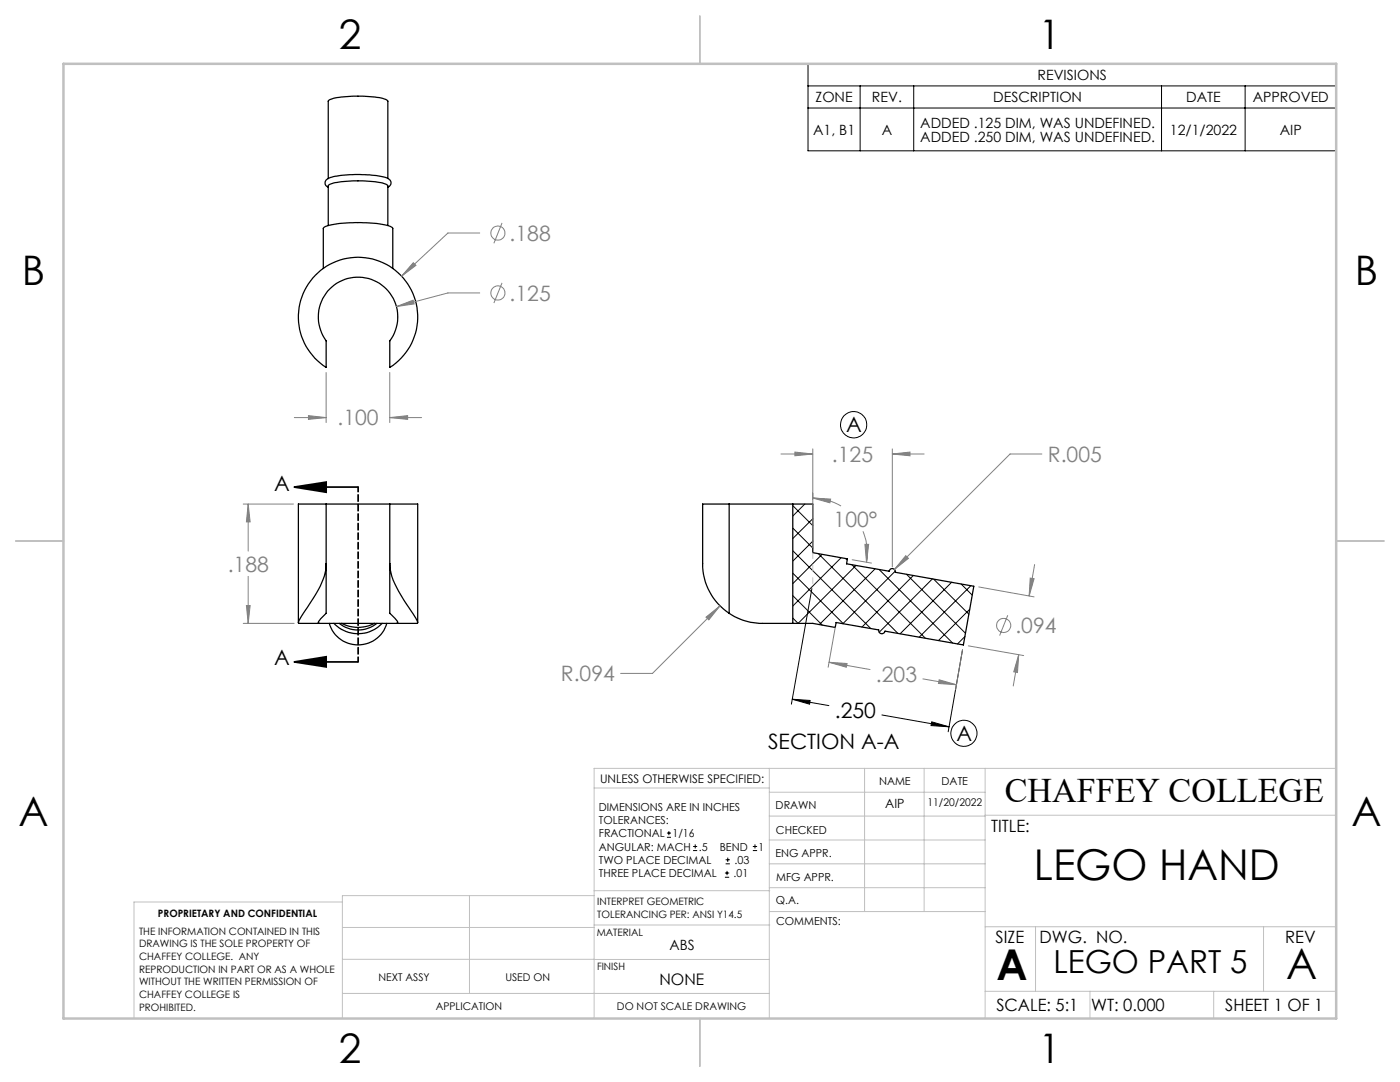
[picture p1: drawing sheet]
<svg xmlns="http://www.w3.org/2000/svg" width="279mm" height="216mm" viewBox="0 0 279 216" stroke-linecap="round" stroke-linejoin="round" font-family="sans-serif">
<g fill="none" stroke="#000" stroke-width=".25">
<path d="M65.5 37.4a.95 .95 0 0 1-.6-1 .95 .95 0 0 1 .8-.9 24.4 24.4 0 0 1 11.5 0 .97 .97 0 0 1 .8 .8 .97 .97 0 0 1-.6 1.1M77.4 35.6v-15.4a3.2 3.2 0 0 0-2.5-.8 24.6 24.6 0 0 0-9 .5l-.4 .2v15.5M62.9 54.9a11.9 11.9 0 0 1 17.8 .9 11.9 11.9 0 0 1-2.9 17.5v-5.3a7.9 7.9 0 0 0-1-10.6 7.9 7.9 0 0 0-10.7 0 7.9 7.9 0 0 0-1 10.6v5.3a11.9 11.9 0 0 1-2.2-18.4zM64.5 53.6v-8a1.31 1.31 0 0 1 1.3-.7 28.6 28.6 0 0 1 12.1 .3l.5 .4v8M65.5 45v-7.9a2.76 2.76 0 0 1 2.1-.8 24.4 24.4 0 0 1 9.4 .5l.4 .2v8M65.1 112.5a13.3 13.3 0 0 1-2.9 7.4l-1.7 2.5a3.2 3.2 0 0 0-.9 2h4.1M65.1 112.5v9a1.16 1.16 0 0 1-.6 1.5 2.05 2.05 0 0 0-1 1.3l.2 .1M65.1 100.6h-5.6v23.6M65.1 100.6h12.7M65.1 100.6v11.9M77.8 112.5a11.8 11.8 0 0 0 2.4 6.5l1.9 3a4.8 4.8 0 0 1 1.2 2.4h-4.1M77.8 100.6h5.6v23.6"/>
<path d="M77.8 112.5v9.9a4.4 4.4 0 0 1 1.6 1.9l-.2 .1M77.8 100.6v11.9M145.5 100.6h12.7M145.5 100.6h-5.3v11.9a11.9 11.9 0 0 0 5.3 9.9M145.5 100.6v21.8M158.2 100.6h4v9.7l6.9 1.2-.2 1 8.5 1.5a.63 .63 0 0 1 .8-.5 .63 .63 0 0 1 .5 .7l15.6 2.8-2 11.7-15.7-2.8a.65 .65 0 0 1-.7 .5 .65 .65 0 0 1-.5-.7l-8.5-1.5-.2 1-4.5-.8h-4M158.2 100.6v23.8M63.7 124.4h15.5M65.7 124.4a6 6 0 0 0 5.8 4.3 6 6 0 0 0 5.7-4.3M66.6 124.4a6.6 6.6 0 0 0 9.7 0M67.7 124.4a6.1 6.1 0 0 0 7.5 0M68.2 124.4a7 7 0 0 0 6.5 0"/>
<path d="M145.5 122.4a12.8 12.8 0 0 0 8.3 2h4.4"/>
</g>
<g fill="none" stroke="#000" stroke-width=".2">
<path d="M161.3 12.7h105.4v17.4h-105.4zM161.3 17.1h105.4M171.7 17.1v13M182.4 17.1v13M231.8 17.1v13M248.5 17.1v13M161.3 21.6h105.4M158.2 118.9l5.9 5.8M158.2 114.4l10.1 10.1M158.2 109.9l15.6 15.5M158.2 105.4l4 4M158.2 100.9l4 4"/>
<path d="M160.6 100.6l-2.4 2.4M162 117.4l-4.1 23.1M162.2 103.5l-4 4M162.2 108l-4 4M163.3 110.5l15.9 15.9M164 110.6l-5.8 5.9M167.9 111.3l-9.7 9.6M168.8 111.4l.3 .3M170 112.7l14.7 14.7M170.9 112.8l-11.6 11.6-1.1-1.1M174.7 113.5l-11.2 11.1M175.4 113.6l14.7 14.7"/>
<path d="M178.7 113.9l-10.5 10.6M180.9 114.6l11.8 11.8M182.3 114.8l-10.3 10.3M186.1 115.5l-10.6 10.7M186.3 115.6l7.1 7M189.9 116.2l-10.3 10.3M191.8 116.5l2.2 2.2M193.7 116.9l-10.3 10.2M158.1 139.5l7.3 1.3M158.1 139.5l3.6 .3-.1 .7zM192.1 129.7l-2.9 16.3M192.6 127l-1.5 1.5"/>
<path d="M193.5 121.6l-6.2 6.2M176 142.7l13.4 2.3M185.9 144l3.5 1-3.6-.2zM133.1 167.1h.8M133.1 166.2h.8M133.5 165.8v.9M138.3 169.7h.8M138.3 168.9h.8M138.7 168.5v.8M144.7 175h.8M144.7 174.2h.8M144.8 172.4h.9"/>
<path d="M144.8 171.6h.9M145.1 173.8v.8M145.2 171.1v.9M150.2 169.7h.9M150.2 168.9h.9M150.7 168.5v.8"/>
<circle cx="170.3" cy="84.8" r="2.63"/>
<circle cx="192.4" cy="146.3" r="2.61"/>
</g>
<g fill="none" stroke="#808080" stroke-width=".2">
<path d="M82.5 52.4l.5 .6-2.8 2.1zM95.7 46.5h-6.3l-9.2 8.6M95.7 58.5h-6.3l-10.3 2.7M100.2 44.5l-1.6 4M100.2 56.4l-1.6 4.1M65.1 74.3v10M77.8 74.3v10M79.1 61.2l3.3-1.3 .3 .7zM58.7 83.3h6.4M61.6 82.9l3.5 .4-3.5 .4zM77.8 83.3l3.6-.4v.8zM77.8 83.3h6.3"/>
<path d="M155.9 90.6h6.3M158.6 90.2l3.6 .4-3.6 .3zM162.2 99.4l3.6 .2-.2 .7zM162.2 99.4a11.3 11.3 0 0 1 5.7 1.6M162.2 89.6v19.7M178.1 90.6l3.5-.4v.7zM178.1 90.6h6.3M178.1 89.6v23.5M207.9 90.6h-6.3l-23.1 23M48.5 100.6h10.1M49.5 100.6l.4 3.5h-.7zM49.5 100.6v9.4"/>
<path d="M49.5 115v9.4M170.1 111.7l3.8 .7M172.2 106a10.8 10.8 0 0 1 .7 6.2M172.6 108.6h.8l-.5 3.6zM180.8 110.9l.5 .5-2.8 2.2zM195.3 117.1l11.1 2M205.6 115.4l.8 .1-1 3.4zM206.5 112.6l-1.1 6.3M48.5 124.4h10.2M49.2 120.8h.7l-.4 3.6zM140.9 123.2l2.8-2.3-2.2 2.8zM143.7 120.9l-13.5 13.5h-6.3"/>
<path d="M165.5 132.2l8.1 1.4M165.5 132.2l3.6 .2-.2 .7zM166.7 125.2l-1.4 7.9M184.2 135.5l6.7 1.1M187.4 135.6l3.5 1-3.6-.2zM192.1 129.7l-1.4 7.9M193.3 128.9l11 1.9M201.1 122.8l-1.6 4M203.3 130.6l-.2 3.6-.8-.1zM203.3 130.6l-1.1 6.3"/>
<circle cx="99.4" cy="46.5" r="1.41"/>
<circle cx="99.4" cy="58.5" r="1.41"/>
<circle cx="200.3" cy="124.8" r="1.42"/>
</g>
<path d="M58.7 97.2l6.4-1v2zM58.7 97.2h12.7M58.7 132.1l6.4-1v2zM58.7 132.1h12.7" fill="none" stroke="#000" stroke-width=".35"/>
<path d="M71.5 97.2v34.8" fill="none" stroke="#000" stroke-width=".35" stroke-dasharray="1.3 .6" stroke-dashoffset=".3"/>
<path d="M162.2 110.3v6.1" fill="none" stroke="#c0c0c0" stroke-width=".2" stroke-dasharray="15.2 1.3 1.3 1.3" stroke-dashoffset="14.1"/>
<g fill="none" stroke="#c0c0c0" stroke-width=".2">
<path d="M118.6 157.2h34.9M153.5 153.3v49.9M153.5 158.1h43.1M172.5 153.3v28.6M184.4 153.3v28.6M196.6 153.3v49.9M266.7 153.3h-148.1v49.9M68.3 180h-41.6v23.2M93.7 178.7v19.5M118.6 178.7h-50.3v24.5M118.6 177.7h35M153.5 167.6h43.1"/>
<path d="M153.5 162.8h43.1M153.5 172.4h43.1M153.5 177.1h43.1M196.6 162.7h70.1M68.3 198.2h85.2M68.3 191.4l85.2 .1M68.3 185.1h50.3M118.6 184.6h35M153.6 181.9h43M196.6 197.8h70.1M196.6 184.9h70.1M206.7 184.9v12.9"/>
<path d="M217.5 197.8v5.4M242.2 197.8v5.4M252.2 184.9v12.9"/>
</g>
<path d="M139.7 3.2v9.5M3.1 107.9h9.6M266.7 107.9h9.5M139.7 203.2v9.6" fill="none" stroke="#c0c0c0" stroke-width=".25"/>
<path d="M12.7 12.7h254v190.5h-254z" fill="none" stroke="#c0c0c0" stroke-width=".5"/>
<g fill="#000">
<path d="M58.7 97.2l6.4-1v2zM58.7 132.1l6.4-1v2z"/>
<path d="M158.1 139.5l3.6 .3-.1 .7zM185.9 144l3.5 1-3.6-.2z"/>
</g>
<path d="M49.5 100.6l.4 3.5h-.7zM49.2 120.8h.7l-.4 3.6zM82.5 52.4l-2.3 2.7 2.8-2.1zM79.1 61.2l3.6-.6-.3-.7zM61.6 82.9l3.5 .4-3.5 .4zM77.8 83.3l3.6-.4v.8zM172.6 108.6h.8l-.5 3.6zM162.2 99.4l3.6 .2-.2 .7zM165.5 132.2l3.6 .2-.2 .7zM187.4 135.6l3.5 1-3.6-.2zM180.8 110.9l-2.3 2.7 2.8-2.2zM158.6 90.2l3.6 .4-3.6 .3zM178.1 90.6l3.5-.4v.7zM205.6 115.4l.8 .1-1 3.4zM203.3 130.6l-.2 3.6-.8-.1zM140.9 123.2l.6 .5 2.2-2.8z" fill="#808080"/>
<g font-size="8.5">
<text x="206.3" y="175.5">LEGO HAND</text>
<text x="198.9" y="195.5">A</text>
<text x="256.7" y="195.4">A</text>
</g>
<g font-size="8.1">
<text x="67.6" y="9.7">2</text>
<text x="207.3" y="9.7">1</text>
<text x="4.4" y="57">B</text>
<text x="270.4" y="57">B</text>
<text x="3.7" y="164.9">A</text>
<text x="269.7" y="164.9">A</text>
<text x="67.6" y="212.2">2</text>
<text x="207.3" y="212.2">1</text>
</g>
<text font-size="6.9" x="200.5" y="160.1">CHAFFEY COLLEGE</text>
<text font-size="6.3" x="210.2" y="194.1">LEGO PART 5</text>
<g font-size="4.2" fill="#808080">
<text x="101.7" y="48">.188</text>
<text x="101.7" y="60">.125</text>
<text x="67.4" y="84.9">.100</text>
<text x="166" y="92.2">.125</text>
<text x="209.1" y="92.2">R.005</text>
<text x="166.4" y="105.1">100°</text>
<text x="45.5" y="114.1">.188</text>
<text x="202.6" y="126.3">.094</text>
<text x="111.9" y="136">R.094</text>
<text x="174.8" y="136.1">.203</text>
</g>
<g font-size="4.2">
<text x="168.8" y="86.2">A</text>
<text x="54.7" y="97.9">A</text>
<text x="54.7" y="132.7">A</text>
<text x="166.6" y="143.3">.250</text>
<text x="153.3" y="149.5">SECTION A-A</text>
<text x="190.9" y="147.8">A</text>
</g>
<g font-size="3.4">
<text x="197.8" y="166">TITLE:</text>
<text x="198.7" y="188.1">SIZE</text>
<text x="207.5" y="188.1">DWG. NO.</text>
<text x="256.5" y="188.2">REV</text>
<text x="198.8" y="201.7">SCALE: 5:1</text>
<text x="217.7" y="201.8">WT: 0.000</text>
<text x="244.5" y="201.7">SHEET 1 OF 1</text>
</g>
<text font-size="3.2" x="131.6" y="196.6">NONE</text>
<g font-size="2.8">
<text x="207.1" y="16">REVISIONS</text>
<text x="162.8" y="20.4">ZONE</text>
<text x="174" y="20.4">REV.</text>
<text x="198.2" y="20.4">DESCRIPTION</text>
<text x="236.7" y="20.4">DATE</text>
<text x="250" y="20.4">APPROVED</text>
<text x="162.3" y="26.9">A1, B1</text>
<text x="176" y="26.9">A</text>
<text x="183.7" y="25.5">ADDED .125 DIM, WAS UNDEFINED.</text>
<text x="183.7" y="28.3">ADDED .250 DIM, WAS UNDEFINED.</text>
<text x="233.5" y="26.9">12/1/2022</text>
<text x="255.4" y="26.9">AIP</text>
<text x="133.6" y="189.5">ABS</text>
</g>
<text font-size="2.5" x="176.7" y="161.3">AIP</text>
<text font-size="2.4" x="119.8" y="156.2">UNLESS OTHERWISE SPECIFIED:</text>
<g font-size="2.2">
<text x="119.5" y="161.8">DIMENSIONS ARE IN INCHES</text>
<text x="154.8" y="161.4">DRAWN</text>
<text x="175.4" y="156.6">NAME</text>
<text x="187.9" y="156.7">DATE</text>
<text x="119.5" y="164.4">TOLERANCES:</text>
<text x="119.5" y="167.1">FRACTIONAL</text>
<text x="134.2" y="167.1">1/16</text>
<text x="154.9" y="166.3">CHECKED</text>
<text x="119.5" y="172.4">TWO PLACE DECIMAL</text>
<text x="119.5" y="169.7">ANGULAR: MACH</text>
<text x="139.5" y="169.7">.5</text>
<text x="143.6" y="169.7">BEND</text>
<text x="146.6" y="172.4">.03</text>
<text x="151.4" y="169.7">1</text>
<text x="154.8" y="171">ENG APPR.</text>
<text x="119.5" y="175">THREE PLACE DECIMAL</text>
<text x="146.4" y="175">.01</text>
<text x="154.9" y="175.7">MFG APPR.</text>
<text x="154.9" y="180.4">Q.A.</text>
<text x="154.9" y="184.6">COMMENTS:</text>
</g>
<g font-size="2.1">
<text x="185.1" y="160.7">11/20/2022</text>
<text x="75.5" y="195.7">NEXT ASSY</text>
<text x="100.9" y="195.7">USED ON</text>
<text x="86.9" y="201.5">APPLICATION</text>
<text x="123.1" y="201.6">DO NOT SCALE DRAWING</text>
</g>
<g font-size="2">
<text x="31.5" y="182.9">PROPRIETARY AND CONFIDENTIAL</text>
<text x="119.2" y="180.6">INTERPRET GEOMETRIC</text>
<text x="119.2" y="183.1">TOLERANCING PER: ANSI Y14.5</text>
<text x="27.8" y="186.5">THE INFORMATION CONTAINED IN THIS</text>
<text x="27.8" y="189">DRAWING IS THE SOLE PROPERTY OF</text>
<text x="27.8" y="191.6">CHAFFEY COLLEGE. ANY</text>
<text x="119.1" y="186.7">MATERIAL</text>
<text x="27.8" y="194.1">REPRODUCTION IN PART OR AS A WHOLE</text>
<text x="27.8" y="196.6">WITHOUT THE WRITTEN PERMISSION OF</text>
<text x="119.1" y="193.5">FINISH</text>
<text x="27.8" y="199.1">CHAFFEY COLLEGE IS</text>
<text x="27.8" y="201.7">PROHIBITED.</text>
</g>
</svg>
